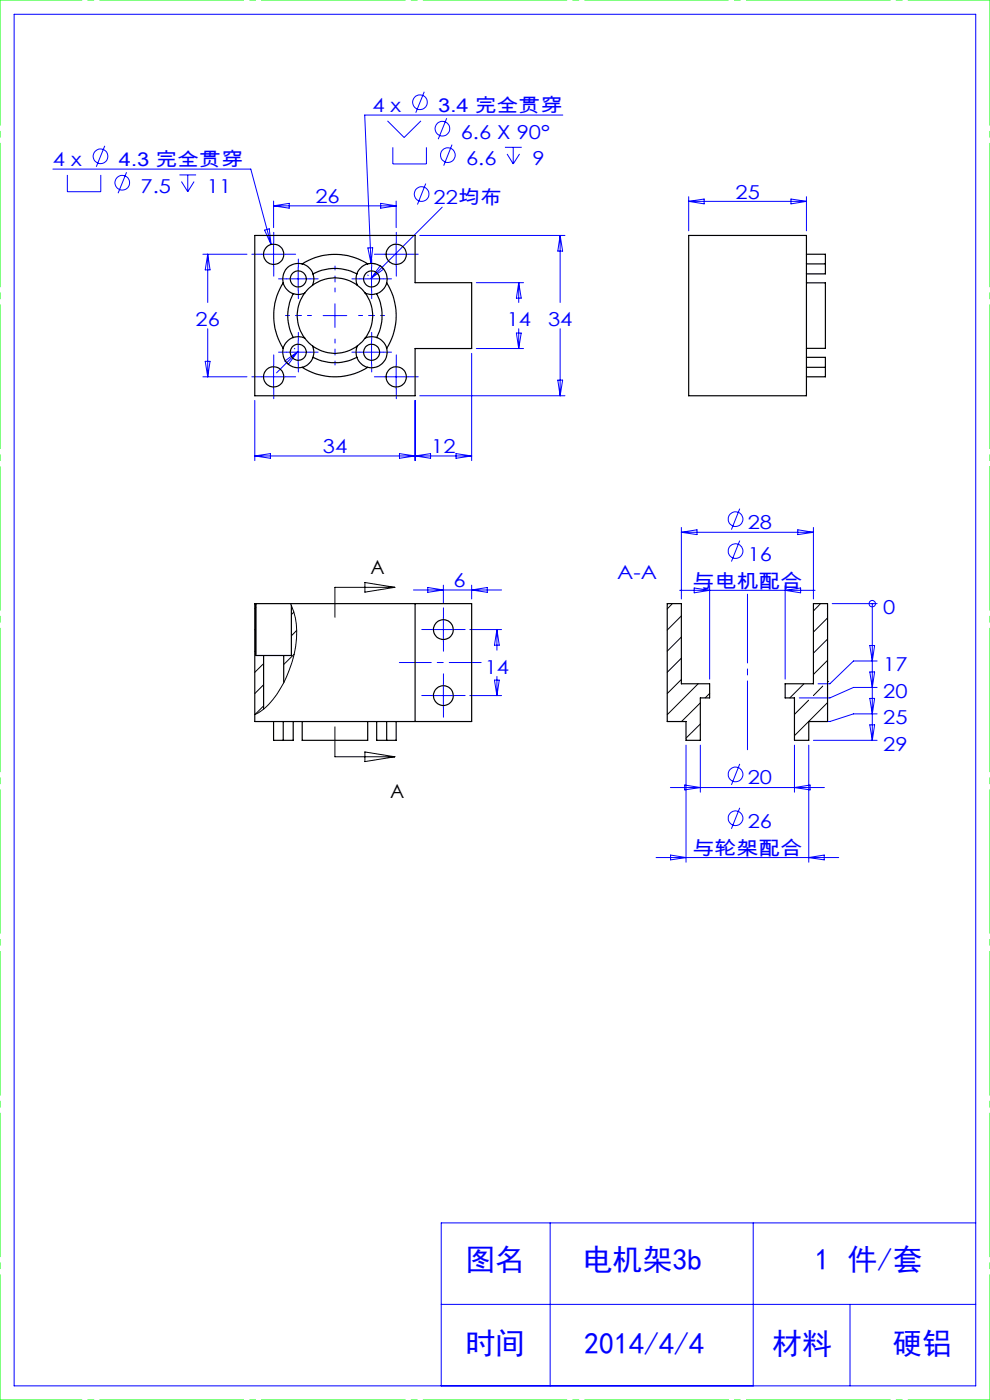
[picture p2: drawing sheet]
<svg xmlns="http://www.w3.org/2000/svg" width="210mm" height="297mm" viewBox="0 0 210 297" stroke-linecap="round" stroke-linejoin="round" font-family="sans-serif">
<g fill="none" stroke="#00f" stroke-width=".21">
<path d="M3 3h204v291h-204zM90 19.5l-1.8 4.4M11.2 35.9h42l4.3 16M14.3 37.1v3.6h7.1v-3.6M22.2 30.9l-1.8 4.5M26.8 36.5l-1.8 4.5M38.1 37.1h3.5M38.5 38.5l1.3 2.2M39.8 37.1v3.6M41.2 38.5l-1.4 2.2M82.2 25.6l3.5 3.6 3.6-3.6M83.3 31.3v3.5h7.2v-3.5"/>
<path d="M90.3 38.9l-1.8 4.5M94.8 25.1l-1.8 4.4M95.9 30.7l-1.8 4.4M107.1 31.3h3.6M107.6 32.7l1.3 2.1M108.9 31.3v3.5M110.2 32.7l-1.3 2.1M119.4 24.4h-42l1.3 31.5M43 53.9h9.4M44.1 53.9v10.3M44.1 53.9l.5 3.4h-1.1zM55.6 53.9h4.9"/>
<path d="M56.1 48.8l1-.3 .4 3.4zM58 51.5v4.9M58 42.6v5.7M58 43.7h26M58 43.7l3.3-.6v1.1zM60.8 59.2h5M63.3 56.7v5M76.3 59.2h5M78 58.3l.1 .2M78 52.6h1.1l-.4 3.3zM78.8 56.7v5M79 55.9l.7 .1"/>
<path d="M80.7 56.3l.7 .8-2.7 2zM80.8 43.1l3.2 .6-3.2 .5zM81.6 53.9h4.9M84 51.5v4.9M84 42.6v5.7M89 49.9h30.8M93.8 44l-15.1 15.1M101 60h10.1M110 60v4.2M110 60l.6 3.2h-1.1zM118.8 49.9v14.3M118.8 49.9l.5 3.4h-1z"/>
<path d="M146.1 41.7v7.3M146.1 42.7h25M146.1 42.7l3.3-.5v1zM167.8 42.2l3.3 .5-3.3 .5zM171.1 41.7v7.3M43 79.9h9.4M43.5 76.7h1.1l-.5 3.2zM44.1 69.7v10.2M55.6 79.9h4.9M58 77.5v4.9M60.4 76.6l2.7-2-1.9 2.7zM60.8 74.7h5"/>
<path d="M62.4 73.9l.1 .1M63.1 74.6l-4.4 4.5M63.3 72.2v5M68.5 67h5.1M71 64.4v5.1M76.3 74.7h5M78.8 72.2v5M81.6 79.9h4.9M84 77.5v4.9M100 75v22.7M101 73.9h10.1M109.5 70.7h1.1l-.6 3.2z"/>
<path d="M110 69.7v4.2M118.8 69.7v14.3M54 96.7h46M54 84.9v12.8M54 96.7l3.4-.5v1zM84.7 96.2l6.6 1v-1l-6.6 1zM88.1 84.9v12.8M89 84h30.8M96.7 96.2l3.3 .5-3.3 .5zM118.3 80.6h1l-.5 3.4zM144.5 111.9v15.2M144.5 112.9h28"/>
<path d="M144.5 112.9l3.3-.5v1zM156.9 107.9l-1.7 4.5M156.9 114.7l-1.7 4.4M169.2 112.4l3.3 .5-3.3 .5zM172.5 111.9v15.2M87.7 125.2h18.7M90.7 124.6l3.4 .6-3.4 .5zM91.5 133.6h5.1M94.1 124.1v3.9M94.1 131.1v5M99.7 133.6h6.7M100 124.1v3"/>
<path d="M100 125.2l3.4-.6v1.1zM105.4 133.6v4.3M105.4 133.6l.5 3.3h-1zM144.2 125.2h28.7M147.2 124.7l3.3 .5-3.3 .6zM150.5 124.2v19.9M166.5 124.2v19.9M166.5 125.2l3.3-.5v1.1zM176.5 128.1h9.6M184.5 136.9h1l-.5 3.3zM185 128.1v29M185 128.1h.1"/>
<path d="M91.5 147.6h5.1M94.1 145.1v5M99.7 147.6h6.7M104.9 144.3h1l-.5 3.3zM105.4 143.5v4.1M145.5 158.1v24.8M148.6 158.1v10M168.5 158.1v10M171.6 158.1v24.8M172.5 157.1h13.6M184.5 142.6h1l-.5 3.2zM184.5 148.2h1l-.5 3.2z"/>
<path d="M184.5 153.8h1l-.5 3.3zM186.1 140.2h-5.1l-5 4.9h-2.5M186.1 145.8h-5.1l-5 2.3h-6.5M186.1 151.4h-5.1l-5 1.7h-3.5M142.2 167.1h32.7M145.2 166.5l3.4 .6-3.4 .5zM156.9 162.1l-1.7 4.4M156.9 171.4l-1.7 4.4M168.5 167.1l3.3-.6v1.1zM139.2 181.9h38.7M142.2 181.4l3.3 .5-3.3 .5zM171.6 181.9l3.2-.5v1z"/>
<path d="M116.7 259.4v34.6M159.8 259.4v34.6M207 259.4h-113.4v34.6M93.6 276.7h113.4M180.3 276.7v17.3"/>
<circle cx="21.3" cy="33.1" r="1.55"/>
<circle cx="25.9" cy="38.8" r="1.55"/>
<circle cx="89.1" cy="21.7" r="1.55"/>
<circle cx="93.8" cy="27.3" r="1.55"/>
<circle cx="95" cy="32.9" r="1.55"/>
<circle cx="89.4" cy="41.2" r="1.56"/>
<circle cx="156" cy="116.9" r="1.56"/>
<circle cx="156" cy="110.1" r="1.55"/>
<circle cx="185" cy="128.1" r=".68"/>
<circle cx="156" cy="164.3" r="1.56"/>
<circle cx="156" cy="173.6" r="1.55"/>
</g>
<g fill="none" stroke="#000" stroke-width=".21">
<path d="M54.3 137.9l-.3 .2M54.3 128.9l-.3 .3M54.3 133.4l-.3 .3M61.6 128.1a17.7 17.7 0 0 1-.3 14.1 18 18 0 0 1-6.5 9l-.8 .4M62.3 129.9l-.5 .5M62.4 138.8l-2.2 2.2M62.9 133.7l-1.1 1.2M77.4 123.6l6.3 1-6.3 1zM83.7 124.6h-12.7v6.3M142.6 128.1l-1.1 1.1M144.5 130.7l-3 3M144.5 135.1l-3 3"/>
<path d="M144.5 139.6l-3 3M174.1 128.1l-1.6 1.5M175.5 131.1l-3 3M175.5 135.6l-3 3M55.9 140.8l-1.9 1.8M55.9 145.3l-1.9 1.8M55.9 149.8l-1.8 1.7M71 154.2v6.3h12.7M77.4 159.5l6.3 1-6.3 1.1zM144.5 144.1l-3 3M148.1 145.1l-6.6 6.5M148.6 149.1l-4 4"/>
<path d="M148.6 153.6l-3.1 3M150.5 147.1l-.9 1M170.5 145.1l-3 3M171.5 148.6l-3 2.9M174.5 145.6l-2 2M175.5 144.6h.1M175.5 140.1l-3 3M175.5 149l-7 7.1"/>
</g>
<g fill="none" stroke="#00f" stroke-width=".21" stroke-dasharray="30.5 1.3 1.3 1.3">
<path d="M55.6 53.9h-2.2M58.1 51.4v-2.1M58.1 56.4v2.2M60.6 53.9h2.1M60.8 59.2h-1.7M63.3 56.7v-1.7M65.8 59.2h1.7M76.3 59.2h-1.7M78.8 56.7v-1.7M81.3 59.2h1.7M81.6 53.9h-2.2M84.1 51.4v-2.1"/>
<path d="M84.1 56.4v2.2M86.6 53.9h2.1M55.6 79.9h-2.2M58.1 77.4v-2.1M60.6 79.9h2.1M60.8 74.7h-1.7M63.3 61.7v1.7M63.3 72.2v-1.7M63.3 77.2v1.7M65.8 74.7h1.7M76.3 74.7h-1.7M78.8 72.2v-1.7"/>
<path d="M78.8 77.2v1.7M78.8 61.7v1.7M81.3 74.7h1.7M81.6 79.9h-2.2M84.1 77.4v-2.1M86.6 79.9h2.1M58.1 82.4v2.2M84.1 82.4v2.2M91.6 133.6h-2.1M94.1 131.1v-2.1M94.1 136.1v2.1M96.6 133.6h2.1"/>
<path d="M91.6 147.6h-2.1M94.1 145.1v-2.1M94.1 150.1v2.1M96.6 147.6h2.1"/>
</g>
<path d="M66.1 66.9h-5.5M71.1 61.9v-5.5M71.1 71.9v5.5M76.1 66.9h5.5" fill="none" stroke="#00f" stroke-width=".21" stroke-dasharray="30.5 1.3 1.3 1.3" stroke-dashoffset="29.6"/>
<path d="M84.7 140.6h17.4" fill="none" stroke="#00f" stroke-width=".21" stroke-dasharray="30.5 1.3 1.3 1.3" stroke-dashoffset="23.7"/>
<path d="M158.6 159.1v-33" fill="none" stroke="#00f" stroke-width=".21" stroke-dasharray="30.5 1.3 1.3 1.3" stroke-dashoffset="15.9"/>
<path d="M0 0h210M0 297h210" fill="none" stroke="#0f0" stroke-width=".21" stroke-dasharray="30.5 1.3 1.3 1.3" stroke-dashoffset="13.1"/>
<path d="M210 0v297M0 297v-297" fill="none" stroke="#0f0" stroke-width=".21" stroke-dasharray="30.5 1.3 1.3 1.3" stroke-dashoffset="3.9"/>
<g fill="none" stroke="#000" stroke-width=".25">
<path d="M54 49.9h34.1v10.1h11.9v13.9h-11.9v10.1h-34.1zM64.1 56a3.3 3.3 0 0 1 2.3 2.1M64.1 56a13 13 0 0 1 13.9 0M64.1 56a3.3 3.3 0 0 0-4 4M66.4 58.1a9.9 9.9 0 0 1 9.3 0M66.4 58.1a3.3 3.3 0 0 1-.1 2.4M75.7 58.1a3.3 3.3 0 0 0 .1 2.4M78 56a3.3 3.3 0 0 0-2.3 2.1M78 56a3.3 3.3 0 0 1 4 4M146.1 49.9h25v34.1h-25zM171.1 53.9h4v2.1M171.1 56h4"/>
<path d="M175.1 56v2.1h-4M60.1 60a3.3 3.3 0 0 0 2.1 2.3M60.1 60a13 13 0 0 0 0 13.9M60.1 73.9a3.3 3.3 0 0 0 4 4M62.2 62.3a9.9 9.9 0 0 0 0 9.3M62.2 71.6a3.3 3.3 0 0 0-2.1 2.3M62.2 71.6a3.3 3.3 0 0 1 2.4 .1M64.1 77.9a13 13 0 0 0 13.9 0M64.6 62.2a3.3 3.3 0 0 1-2.4 .1M64.6 71.7l1.7 1.7M64.6 62.2a7.9 7.9 0 0 0 0 9.5M66.3 60.5l-1.7 1.7"/>
<path d="M66.3 73.4a3.3 3.3 0 0 1 .1 2.4M66.3 73.4a7.9 7.9 0 0 0 9.5 0M66.3 60.5a7.9 7.9 0 0 1 9.5 0M66.4 75.8a10.2 10.2 0 0 0 9.3 0M66.4 75.8a3.3 3.3 0 0 1-2.3 2.1M75.7 75.8a3.3 3.3 0 0 0 2.3 2.1M75.8 60.5l1.7 1.7M75.8 73.4a3.3 3.3 0 0 0-.1 2.4M77.5 62.2a3.3 3.3 0 0 0 2.4 .1M77.5 71.7l-1.7 1.7M77.5 62.2a7.9 7.9 0 0 1 0 9.5M79.9 71.6a3.3 3.3 0 0 1 2.1 2.3"/>
<path d="M79.9 62.3a10.2 10.2 0 0 1 0 9.3M79.9 71.6a3.3 3.3 0 0 0-2.4 .1M82 60a3.3 3.3 0 0 1-2.1 2.3M82 60a13 13 0 0 1 0 13.9M82 73.9a3.3 3.3 0 0 1-4 4M171.1 60h4v13.9h-4M171.1 75.8h4v2.1M171.1 77.9h4M175.1 77.9v2h-4M54 128.1h46v25h-46zM54.3 128.1v11h1.6M55.9 139.1h4.3"/>
<path d="M55.9 139.1v11.4M60.2 139.1v5.7M61.8 128.4v10.7h-1.6M88.1 128.1v25M141.5 128.1h3v17h6v3h-1.9v9h-3.1v-4h-4zM172.5 128.1h3v25h-3.9v4h-3.1v-9h-2v-3h6zM58 153.1v4h2.1M60.1 153.1v4M62.2 153.1v4h-2.1M64.1 153.1v4h13.9v-4M79.9 153.1v4h2.1M82 153.1v4"/>
<path d="M84 153.1v4h-2"/>
<circle cx="58.1" cy="54" r="2.15"/>
<circle cx="63.3" cy="59.2" r="1.7"/>
<circle cx="78.8" cy="59.2" r="1.7"/>
<circle cx="84.1" cy="54" r="2.15"/>
<circle cx="58.1" cy="79.9" r="2.15"/>
<circle cx="63.3" cy="74.7" r="1.7"/>
<circle cx="78.8" cy="74.7" r="1.7"/>
<circle cx="84.1" cy="79.9" r="2.15"/>
<circle cx="94.1" cy="133.6" r="2.1"/>
<circle cx="94.1" cy="147.6" r="2.1"/>
</g>
<g font-size="6.3" fill="#00f">
<text x="98.7" y="269.5">图名</text>
<text x="123.6" y="269.5">电机架3b</text>
<text x="172.8" y="269.5">1 件/套</text>
<text x="98.7" y="287.3">时间</text>
<text x="123.9" y="287.3">2014/4/4</text>
<text x="163.8" y="287.3">材料</text>
<text x="189.3" y="287.3">硬铝</text>
</g>
<g font-size="4.1" fill="#00f">
<text x="79" y="23.8">4 x</text>
<text x="93" y="23.8">3.4 完全贯穿</text>
<text x="97.7" y="29.4">6.6 X 90°</text>
<text x="11.2" y="35.3">4 x</text>
<text x="25.2" y="35.3">4.3 完全贯穿</text>
<text x="98.9" y="35">6.6</text>
<text x="112.9" y="35">9</text>
<text x="29.8" y="40.9">7.5</text>
<text x="43.9" y="40.9">11</text>
<text x="66.9" y="43.1">26</text>
<text x="92" y="43.4">22均布</text>
<text x="156" y="42.1">25</text>
<text x="41.5" y="69.1">26</text>
<text x="107.5" y="69.1">14</text>
<text x="116.3" y="69.1">34</text>
<text x="68.5" y="96.1">34</text>
<text x="91.5" y="96.1">12</text>
<text x="158.6" y="112.3">28</text>
<text x="158.6" y="119">16</text>
<text x="96.2" y="124.6">6</text>
<text x="130.9" y="122.7">A-A</text>
<text x="146.9" y="124.7">与电机配合</text>
<text x="187.4" y="130.3">0</text>
<text x="102.8" y="142.9">14</text>
<text x="187.4" y="142.4">17</text>
<text x="187.4" y="148">20</text>
<text x="187.4" y="153.6">25</text>
<text x="187.4" y="159.3">29</text>
<text x="158.6" y="166.4">20</text>
<text x="158.6" y="175.7">26</text>
<text x="146.9" y="181.3">与轮架配合</text>
</g>
<g font-size="4.1">
<text x="78.6" y="121.9">A</text>
<text x="82.8" y="169.4">A</text>
</g>
</svg>
